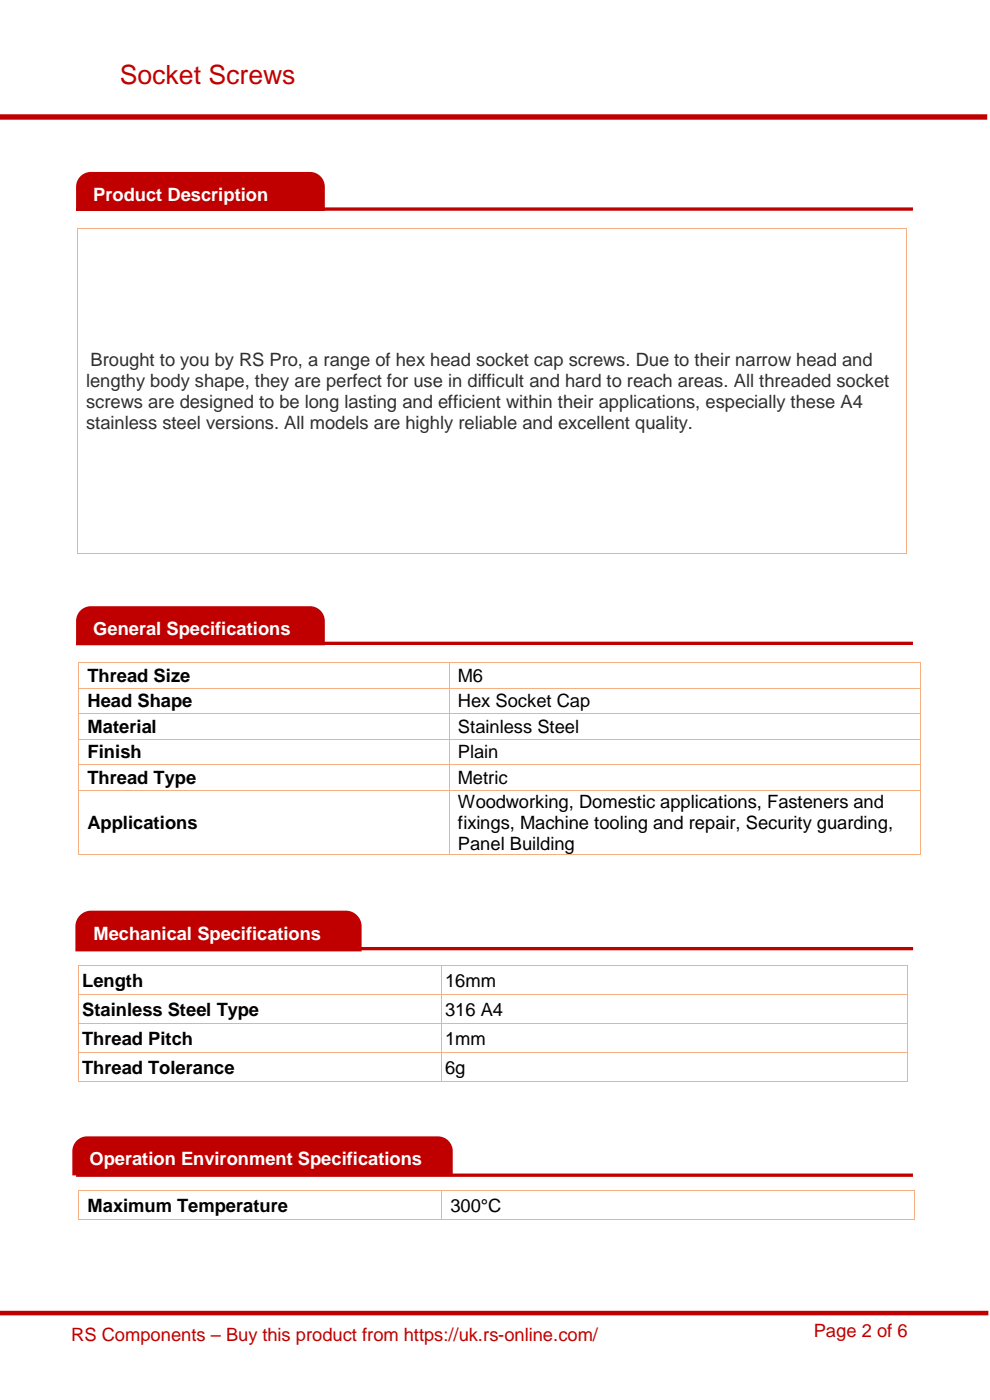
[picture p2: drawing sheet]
<svg xmlns="http://www.w3.org/2000/svg" width="210mm" height="297mm" viewBox="0 0 210 297" stroke-linecap="round" stroke-linejoin="round" font-family="sans-serif">
<path d="M0 24.8h209.4" fill="none" stroke="#c00000" stroke-width="1.1" stroke-linecap="butt"/>
<path d="M0 278.6h209.7" fill="none" stroke="#c00000" stroke-width=".97" stroke-linecap="butt"/>
<path d="M12.4 279.4h118.3v9.3h-118.3z" fill-rule="evenodd" fill="#fff"/>
<path d="M16.3 48.3h.1v.2h-.1z" fill="#f4b083"/>
<path d="M16.4 48.4h175.9" fill="none" stroke="#f4b083" stroke-width=".21"/>
<path d="M192.3 48.3h.2v.2h-.2z" fill="#f4b083"/>
<path d="M16.3 48.5v68.9" fill="none" stroke="#f4b083" stroke-width=".21"/>
<path d="M16.3 117.4h.1v.2h-.1z" fill="#f4b083"/>
<path d="M192.4 48.5v68.9M16.4 117.5h175.9" fill="none" stroke="#f4b083" stroke-width=".21"/>
<g fill="#f4b083">
<path d="M192.3 117.4h.2v.2h-.2z"/>
<path d="M16.6 140.5h.2v.1h-.2z"/>
</g>
<path d="M16.8 140.5h78.4" fill="none" stroke="#f4b083" stroke-width=".21"/>
<path d="M95.2 140.5h.1v.1h-.1z" fill="#f4b083"/>
<path d="M95.3 140.5h99.9" fill="none" stroke="#f4b083" stroke-width=".21"/>
<path d="M195.2 140.5h.2v.1h-.2z" fill="#f4b083"/>
<path d="M16.7 140.6v5.3M95.3 140.6v5.3M195.3 140.6v5.3" fill="none" stroke="#f4b083" stroke-width=".21"/>
<path d="M16.6 145.9h.2v.1h-.2z" fill="#f4b083"/>
<path d="M16.8 146h78.4" fill="none" stroke="#f4b083" stroke-width=".21"/>
<path d="M95.2 145.9h.1v.1h-.1z" fill="#f4b083"/>
<path d="M95.3 146h99.9" fill="none" stroke="#f4b083" stroke-width=".21"/>
<path d="M195.2 145.9h.2v.1h-.2z" fill="#f4b083"/>
<path d="M16.7 146v5.3M95.3 146v5.3M195.3 146v5.3" fill="none" stroke="#f4b083" stroke-width=".21"/>
<path d="M16.6 151.3h.2v.2h-.2z" fill="#f4b083"/>
<path d="M16.8 151.4h78.4" fill="none" stroke="#f4b083" stroke-width=".21"/>
<path d="M95.2 151.3h.1v.2h-.1z" fill="#f4b083"/>
<path d="M95.3 151.4h99.9" fill="none" stroke="#f4b083" stroke-width=".21"/>
<path d="M195.2 151.3h.2v.2h-.2z" fill="#f4b083"/>
<path d="M16.7 151.5v5.2M95.3 151.5v5.2M195.3 151.5v5.2" fill="none" stroke="#f4b083" stroke-width=".21"/>
<path d="M16.6 156.7h.2v.2h-.2z" fill="#f4b083"/>
<path d="M16.8 156.8h78.4" fill="none" stroke="#f4b083" stroke-width=".21"/>
<path d="M95.2 156.7h.1v.2h-.1z" fill="#f4b083"/>
<path d="M95.3 156.8h99.9" fill="none" stroke="#f4b083" stroke-width=".21"/>
<path d="M195.2 156.7h.2v.2h-.2z" fill="#f4b083"/>
<path d="M16.7 156.9v5.2M95.3 156.9v5.2M195.3 156.9v5.2" fill="none" stroke="#f4b083" stroke-width=".21"/>
<path d="M16.6 162.1h.2v.2h-.2z" fill="#f4b083"/>
<path d="M16.8 162.2h78.4" fill="none" stroke="#f4b083" stroke-width=".21"/>
<path d="M95.2 162.1h.1v.2h-.1z" fill="#f4b083"/>
<path d="M95.3 162.2h99.9" fill="none" stroke="#f4b083" stroke-width=".21"/>
<path d="M195.2 162.1h.2v.2h-.2z" fill="#f4b083"/>
<path d="M16.7 162.3v5.3M95.3 162.3v5.3M195.3 162.3v5.3" fill="none" stroke="#f4b083" stroke-width=".21"/>
<path d="M16.6 167.6h.2v.1h-.2z" fill="#f4b083"/>
<path d="M16.8 167.6h78.4" fill="none" stroke="#f4b083" stroke-width=".21"/>
<path d="M95.2 167.6h.1v.1h-.1z" fill="#f4b083"/>
<path d="M95.3 167.6h99.9" fill="none" stroke="#f4b083" stroke-width=".21"/>
<path d="M195.2 167.6h.2v.1h-.2z" fill="#f4b083"/>
<path d="M16.7 167.7v13.4" fill="none" stroke="#f4b083" stroke-width=".21"/>
<path d="M16.6 181.1h.2v.2h-.2z" fill="#f4b083"/>
<path d="M95.3 167.7v13.4M16.8 181.2h78.4" fill="none" stroke="#f4b083" stroke-width=".21"/>
<path d="M95.2 181.1h.1v.2h-.1z" fill="#f4b083"/>
<path d="M195.3 167.7v13.4M95.3 181.2h99.9" fill="none" stroke="#f4b083" stroke-width=".21"/>
<g fill="#f4b083">
<path d="M195.2 181.1h.2v.2h-.2z"/>
<path d="M16.6 204.8h.2v.9h-.2z"/>
<path d="M16.6 204.8h.2v.1h-.2z"/>
</g>
<path d="M16.8 204.9h76.8" fill="none" stroke="#f4b083" stroke-width=".21"/>
<g fill="#f4b083">
<path d="M93.6 204.9h.2v.8h-.2z"/>
<path d="M93.6 204.8h.2v.1h-.2z"/>
</g>
<path d="M93.8 204.9h98.6" fill="none" stroke="#f4b083" stroke-width=".21"/>
<g fill="#f4b083">
<path d="M192.4 204.8h.2v.9h-.2z"/>
<path d="M192.4 204.8h.2v.1h-.2z"/>
</g>
<path d="M16.7 205.7v5.2M93.7 205.7v5.2M192.5 205.7v5.2" fill="none" stroke="#f4b083" stroke-width=".21"/>
<path d="M16.6 210.9h.2v1h-.2z" fill="#f4b083"/>
<path d="M16.8 211h76.8" fill="none" stroke="#f4b083" stroke-width=".21"/>
<path d="M93.6 210.9h.2v1h-.2z" fill="#f4b083"/>
<path d="M93.8 211h98.6" fill="none" stroke="#f4b083" stroke-width=".21"/>
<path d="M192.4 210.9h.2v1h-.2z" fill="#f4b083"/>
<path d="M16.7 211.9v5.2M93.7 211.9v5.2M192.5 211.9v5.2" fill="none" stroke="#f4b083" stroke-width=".21"/>
<path d="M16.6 217.1h.2v.9h-.2z" fill="#f4b083"/>
<path d="M16.8 217.2h76.8" fill="none" stroke="#f4b083" stroke-width=".21"/>
<path d="M93.6 217.1h.2v.9h-.2z" fill="#f4b083"/>
<path d="M93.8 217.2h98.6" fill="none" stroke="#f4b083" stroke-width=".21"/>
<path d="M192.4 217.1h.2v.9h-.2z" fill="#f4b083"/>
<path d="M16.7 218v5.3M93.7 218v5.3M192.5 218v5.3" fill="none" stroke="#f4b083" stroke-width=".21"/>
<path d="M16.6 223.3h.2v.9h-.2z" fill="#f4b083"/>
<path d="M16.8 223.4h76.8" fill="none" stroke="#f4b083" stroke-width=".21"/>
<path d="M93.6 223.3h.2v.9h-.2z" fill="#f4b083"/>
<path d="M93.8 223.4h98.6" fill="none" stroke="#f4b083" stroke-width=".21"/>
<path d="M192.4 223.3h.2v.9h-.2z" fill="#f4b083"/>
<path d="M16.7 224.2v5.2" fill="none" stroke="#f4b083" stroke-width=".21"/>
<path d="M16.6 229.4h.2v.2h-.2z" fill="#f4b083"/>
<path d="M16.8 229.5h76.8M93.7 224.2v5.2" fill="none" stroke="#f4b083" stroke-width=".21"/>
<path d="M93.6 229.4h.2v.2h-.2z" fill="#f4b083"/>
<path d="M93.8 229.5h98.6M192.5 224.2v5.2" fill="none" stroke="#f4b083" stroke-width=".21"/>
<g fill="#f4b083">
<path d="M192.4 229.4h.2v.2h-.2z"/>
<path d="M16.6 252.5h.2v.1h-.2z"/>
</g>
<path d="M16.8 252.6h76.8" fill="none" stroke="#f4b083" stroke-width=".21"/>
<path d="M93.6 252.5h.2v.1h-.2z" fill="#f4b083"/>
<path d="M93.8 252.6h100" fill="none" stroke="#f4b083" stroke-width=".21"/>
<path d="M193.8 252.5h.2v.1h-.2z" fill="#f4b083"/>
<path d="M16.7 252.6v6" fill="none" stroke="#f4b083" stroke-width=".21"/>
<path d="M16.6 258.6h.2v.2h-.2z" fill="#f4b083"/>
<path d="M16.8 258.7h76.8M93.7 252.6v6" fill="none" stroke="#f4b083" stroke-width=".21"/>
<path d="M93.6 258.6h.2v.2h-.2z" fill="#f4b083"/>
<path d="M93.8 258.7h100M193.9 252.6v6" fill="none" stroke="#f4b083" stroke-width=".21"/>
<path d="M193.8 258.6h.2v.2h-.2z" fill="#f4b083"/>
<path d="M17.1 37.4a3.1 3.1 0 0 1 2.2-.9h46.5a3.1 3.1 0 0 1 3.1 3.1v5.2h-52.8v-5.2a3.1 3.1 0 0 1 1-2.2z" fill-rule="evenodd" fill="#c00000"/>
<path d="M16.1 44.4h177.6" fill="none" stroke="#c00000" stroke-width=".71" stroke-linecap="butt"/>
<path d="M17.1 194.3a3.1 3.1 0 0 1 2.2-.9h54.1a3.1 3.1 0 0 1 3.1 3.1v5.2h-60.3v-5.2a3.1 3.1 0 0 1 .9-2.2z" fill-rule="evenodd" fill="#c00000"/>
<path d="M17.1 194.3a3.1 3.1 0 0 1 2.2-.9h54.1a3.1 3.1 0 0 1 3.1 3.1v5.2h-60.3v-5.2a3.1 3.1 0 0 1 .9-2.2z" fill="none" stroke="#c00000" stroke-width=".35"/>
<path d="M16.2 201.3h177.5" fill="none" stroke="#c00000" stroke-width=".71" stroke-linecap="butt"/>
<path d="M17.1 129.5a3.1 3.1 0 0 1 2.2-.9h46.5a3.1 3.1 0 0 1 3.1 3.2v5.1h-52.8v-5.1a3.1 3.1 0 0 1 1-2.3z" fill-rule="evenodd" fill="#c00000"/>
<path d="M16.1 136.5h177.6" fill="none" stroke="#c00000" stroke-width=".71" stroke-linecap="butt"/>
<path d="M16.3 242a3.1 3.1 0 0 1 2.2-.9h74.4a3.1 3.1 0 0 1 3.1 3.1v5.2h-80.7v-5.2a3.1 3.1 0 0 1 1-2.2z" fill-rule="evenodd" fill="#c00000"/>
<path d="M16.1 249.3h177.6" fill="none" stroke="#c00000" stroke-width=".71" stroke-linecap="butt"/>
<text font-size="5.6" fill="#c00000" x="25.4" y="17.7">Socket Screws</text>
<g font-size="3.9" fill="#fff">
<text x="19.8" y="42.5">Product Description</text>
<text x="19.8" y="134.6">General Specifications</text>
<text x="19.8" y="199.3">Mechanical Specifications</text>
<text x="19" y="247.1">Operation Environment Specifications</text>
</g>
<g font-size="3.9" fill="#303030">
<text x="19.2" y="77.6">Brought to you by RS Pro, a range of hex head socket cap screws. Due to their narrow head and</text>
<text x="18.2" y="82.1">lengthy body shape, they are perfect for use in difficult and hard to reach areas. All threaded socket</text>
<text x="18.2" y="86.6">screws are designed to be long lasting and efficient within their applications, especially these A4</text>
<text x="18.2" y="91">stainless steel versions. All models are highly reliable and excellent quality.</text>
</g>
<g font-size="3.9">
<text x="18.6" y="144.7">Thread Size</text>
<text x="97.2" y="144.7">M6</text>
<text x="18.6" y="150.1">Head Shape</text>
<text x="18.6" y="155.5">Material</text>
<text x="97.2" y="150.1">Hex Socket Cap</text>
<text x="97.2" y="155.5">Stainless Steel</text>
<text x="18.6" y="160.9">Finish</text>
<text x="97.2" y="160.9">Plain</text>
<text x="18.6" y="166.3">Thread Type</text>
<text x="97.2" y="166.3">Metric</text>
<text x="97.2" y="171.4">Woodworking, Domestic applications, Fasteners and</text>
<text x="18.6" y="175.8">Applications</text>
<text x="97.2" y="175.8">fixings, Machine tooling and repair, Security guarding,</text>
<text x="97.2" y="180.3">Panel Building</text>
<text x="17.4" y="209.3">Length</text>
<text x="94.4" y="209.3">16mm</text>
<text x="17.4" y="215.5">Stainless Steel Type</text>
<text x="94.4" y="215.5">316 A4</text>
<text x="17.4" y="221.7">Thread Pitch</text>
<text x="94.4" y="221.7">1mm</text>
<text x="17.4" y="227.8">Thread Tolerance</text>
<text x="94.4" y="227.8">6g</text>
<text x="18.6" y="257">Maximum Temperature</text>
<text x="95.5" y="257">300°C</text>
</g>
<g font-size="3.9" fill="#c00000">
<text x="15.1" y="284.4">RS Components – Buy this product from https://uk.rs-online.com/</text>
<text x="172.6" y="283.7">Page 2 of 6</text>
</g>
</svg>
